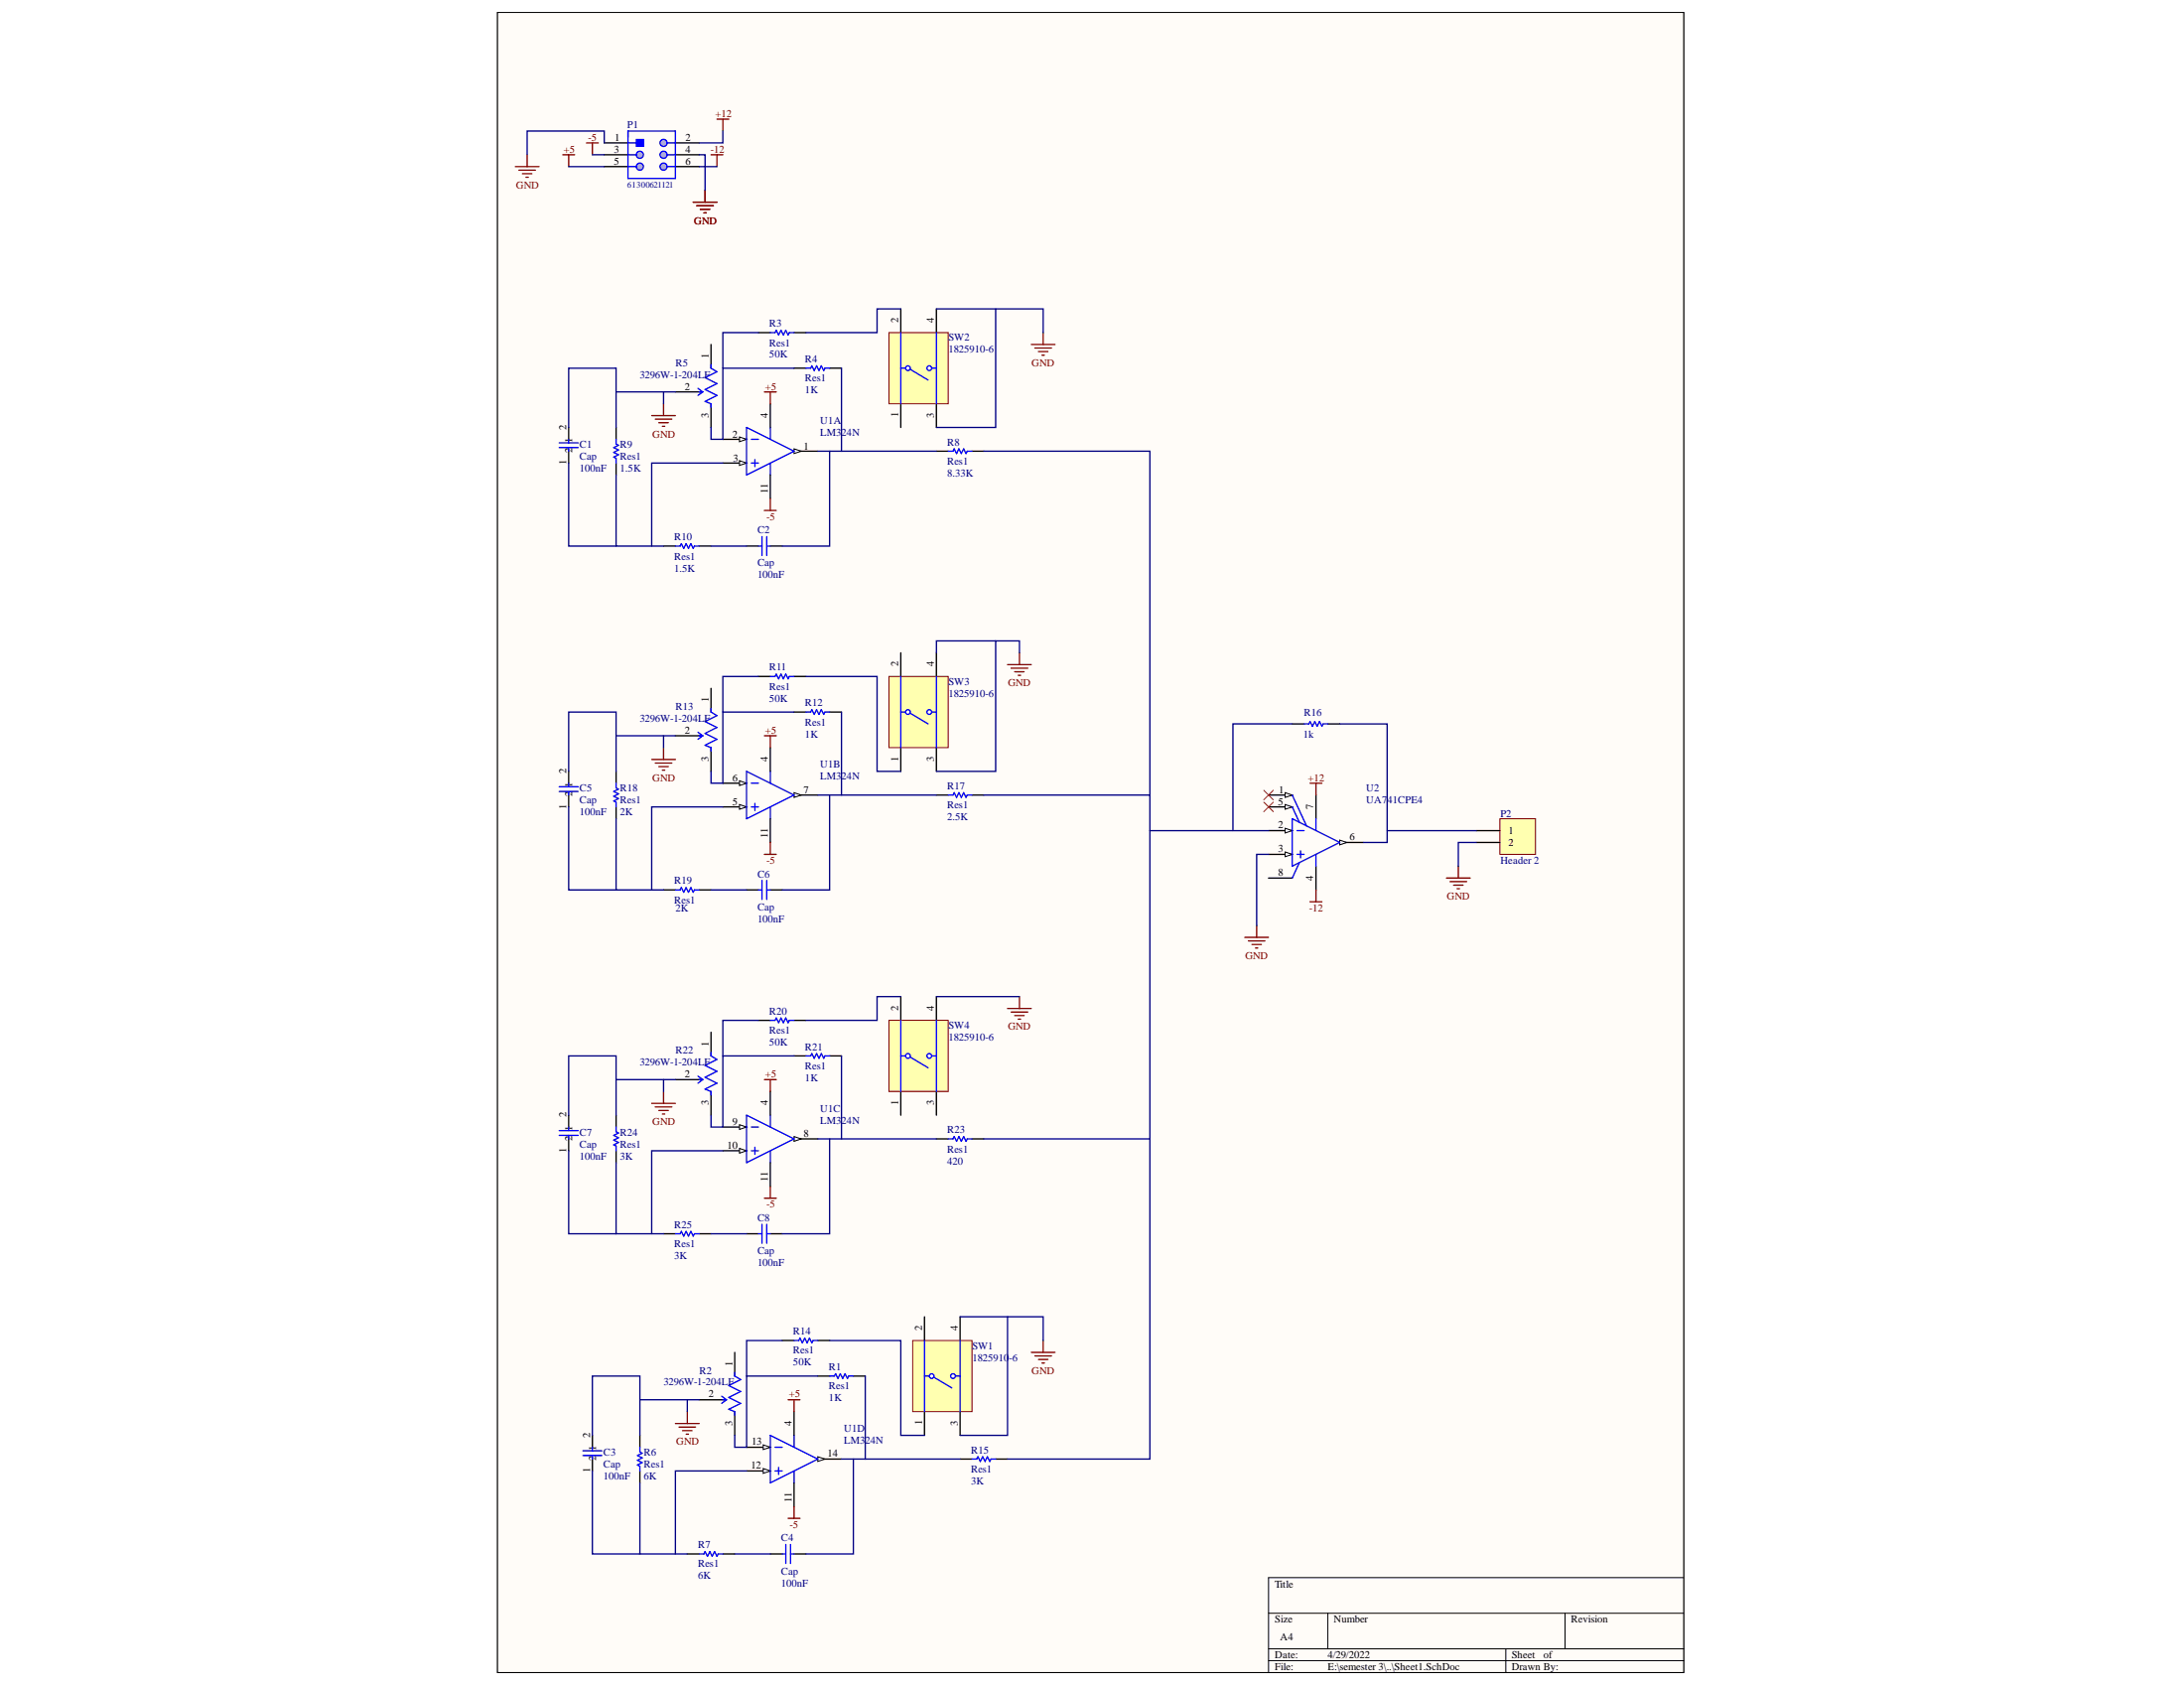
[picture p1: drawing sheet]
# Altium project Piano.PrjPcb
1 sheet, 41 parts. Net scope: global (net labels, ports and power ports of the same name join across sheets).
Board file: PCB2.PcbDoc

## Sheet Sheet1.SchDoc: Oscillators
size 254 x 279 mm; Author: Chathushka Priyanath; Revision: 1

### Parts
C1  Cap  value 100nF  [RAD-0.3]
C2  Cap  value 100nF  [RAD-0.3]
C3  Cap  value 100nF  [RAD-0.3]
C4  Cap  value 100nF  [RAD-0.3]
C5  Cap  value 100nF  [RAD-0.3]
C6  Cap  value 100nF  [RAD-0.3]
C7  Cap  value 100nF  [RAD-0.3]
C8  Cap  value 100nF  [RAD-0.3]
P1  61300621121  [61300621121]
P2  Header 2  [HDR1X2]
R1  Res1  value 1K  [AXIAL-0.3]
R2  3296W-1-204LF  [FP-3296W-MFG]
R3  Res1  value 50K  [AXIAL-0.3]
R4  Res1  value 1K  [AXIAL-0.3]
R5  3296W-1-204LF  [FP-3296W-MFG]
R6  Res1  value 6K  [AXIAL-0.3]
R7  Res1  value 6K  [AXIAL-0.3]
R8  Res1  value 8.33K  [AXIAL-0.3]
R9  Res1  value 1.5K  [AXIAL-0.3]
R10  Res1  value 1.5K  [AXIAL-0.3]
R11  Res1  value 50K  [AXIAL-0.3]
R12  Res1  value 1K  [AXIAL-0.3]
R13  3296W-1-204LF  [FP-3296W-MFG]
R14  Res1  value 50K  [AXIAL-0.3]
R15  Res1  value 3K  [AXIAL-0.3]
R16  1k  [RESA86-1060X240]
R17  Res1  value 2.5K  [AXIAL-0.3]
R18  Res1  value 2K  [AXIAL-0.3]
R19  Res1  value 2K  [AXIAL-0.3]
R20  Res1  value 50K  [AXIAL-0.3]
R21  Res1  value 1K  [AXIAL-0.3]
R22  3296W-1-204LF  [FP-3296W-MFG]
R23  Res1  value 420  [AXIAL-0.3]
R24  Res1  value 3K  [AXIAL-0.3]
R25  Res1  value 3K  [AXIAL-0.3]
SW1  1825910-6  [TECO-1825910-6_V]
SW2  1825910-6  [TECO-1825910-6_V]
SW3  1825910-6  [TECO-1825910-6_V]
SW4  1825910-6  [TECO-1825910-6_V]
U1  LM324N  [N0014A]  (parts A,B,C,D of 4)
U2  UA741CPE4  [TI-P8]

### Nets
+5: P1.5 U1.4(V+)
+12: P1.2 U2.7(VCC+)
-5: P1.3 U1.11(GND)
-12: P1.6 U2.4(VCC-)
GND: C1.2 C3.2 C5.2 C7.2 P1.1 P1.4 P2.2 R2.2(WIPER) R5.2(WIPER) R6.2 R9.2 R13.2(WIPER) R18.2 R22.2(WIPER) R24.2 SW1.3 SW1.4 SW2.3 SW2.4 SW3.3 SW3.4 SW4.4 U2.3(IN+)
NetC1_1: C1.1 R9.1 R10.1 U1.3(IN1+)
NetC2_1: C2.1 R10.2
NetC2_2: C2.2 R4.1 R8.2 U1.1(OUT1)
NetC3_1: C3.1 R6.1 R7.1 U1.12(IN4+)
NetC4_1: C4.1 R7.2
NetC4_2: C4.2 R1.1 R15.2 U1.14(OUT4)
NetC5_1: C5.1 R18.1 R19.1 U1.5(IN2+)
NetC6_1: C6.1 R19.2
NetC6_2: C6.2 R12.1 R17.2 U1.7(OUT2)
NetC7_1: C7.1 R24.1 R25.1 U1.10(IN3+)
NetC8_1: C8.1 R25.2
NetC8_2: C8.2 R21.1 R23.2 U1.8(OUT3)
NetP2_1: P2.1 R16.2 U2.6(OUT)
NetR1_2: R1.2 R2.3(CW) R14.2 U1.13(IN4-)
NetR3_1: R3.1 SW2.2
NetR3_2: R3.2 R4.2 R5.3(CW) U1.2(IN1-)
NetR8_1: R8.1 R15.1 R16.1 R17.1 R23.1 U2.2(IN-)
NetR11_1: R11.1 SW3.1
NetR11_2: R11.2 R12.2 R13.3(CW) U1.6(IN2-)
NetR14_1: R14.1 SW1.1
NetR20_1: R20.1 SW4.2
NetR20_2: R20.2 R21.2 R22.3(CW) U1.9(IN3-)

Not connected (* = marked no-connect by the designer): R2 1(CCW); R5 1(CCW); R13 1(CCW); R22 1(CCW); SW1 2; SW2 1; SW3 2; SW4 1 3; U2 1(OFFSET_N1)* 5(OFFSET_N2)* 8(NC)
